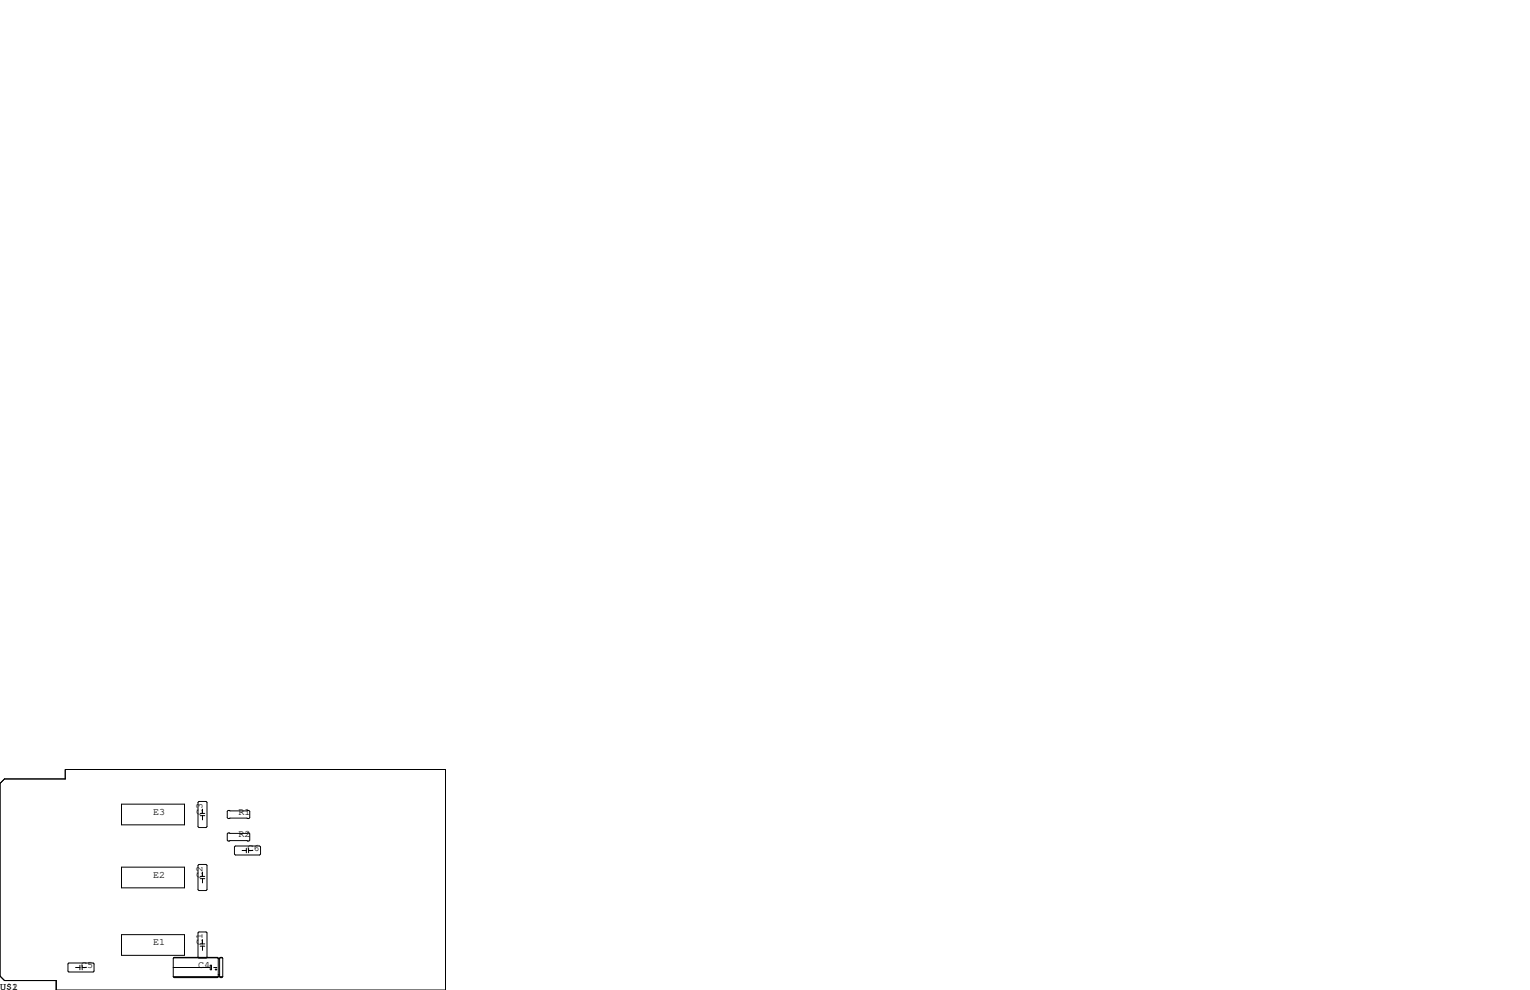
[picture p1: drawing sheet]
<svg xmlns="http://www.w3.org/2000/svg" width="432mm" height="279mm" viewBox="0 0 432 279" stroke-linecap="round" stroke-linejoin="round" font-family="sans-serif">
<g fill="none" stroke="#000" stroke-width=".28">
<path d="M0 221.1l1.3-1.3h17.1v-2.6h107.3v62.2h-109.8v-2.7h-14.6l-1.3-1.2zM34.3 226.9h17.8v5.9h-17.8zM56.1 226.2h2.1l.2 .2v6.9l-.2 .3h-2.1l-.2-.3v-6.9zM56.5 229.6h1.3M56.5 230.2h1.3M57.2 228.3v1.3M57.2 230.2v1.2M64.4 228.7h5.8l.3 .3v1.8l-.3 .2h-5.8l-.3-.2v-1.8zM64.4 235.1h5.8l.3 .2v1.8l-.3 .3h-5.8l-.3-.3v-1.8zM66.2 239l.2-.2h6.9l.2 .2v2l-.2 .3h-6.9l-.2-.3zM69.5 239.4v1.3M70.2 239.4v1.3"/>
<path d="M34.3 244.7h17.8v5.9h-17.8zM56.1 244h2.1l.2 .2v6.9l-.2 .2h-2.1l-.2-.2v-6.9zM56.5 247.3h1.3M56.5 248h1.3M57.2 246.1v1.2M57.2 248v1.2M68.3 240h1.2M70.2 240h1.2M19.2 272l.2-.2h6.9l.2 .2v2.1l-.2 .2h-6.9l-.2-.2zM21.3 273h1.3M22.6 272.4v1.3M23.2 273h1.2"/>
<path d="M23.2 272.4v1.3M34.3 263.8h17.8v5.8h-17.8zM48.9 273h10.3M48.9 275.7h14M49 270.3h12.5M49.1 275.8h12.2M55.9 263.3l.2-.3h2.1l.2 .3v6.8l-.2 .3h-2.1l-.2-.3zM56.5 266.4h1.3M56.5 267h1.3M57.2 265.2v1.2M57.2 267v1.2M59.3 272.4h.4v1.3h-.4z"/>
<path d="M60.3 273h.9M60.7 273.6h.5M61 273.4v.5M61.3 270.2h-12.2l-.2 .2v5.3M61.3 270.2l.3 .2M61.3 270.2h-12.2M61.6 270.4v5.3l-.3 .2h-12.2l-.2-.2M61.6 275.1h.4M61.6 270.4h.4M61.6 270.6h.4M61.6 270.5h.4M61.7 275.5h.1"/>
<path d="M62 270.4v5.3l.2 .2h.4l.3-.2M62.1 270.3h.6M62.2 275.8h.4M62.6 270.2l.3 .2v5.3M62.6 270.2h-.4l-.2 .2M62.6 270.2h-.4"/>
</g>
<g font-size="2.8">
<text x="43.2" y="229.9">E3</text>
<text x="57.1" y="229.9" transform="rotate(-90 57.1 229.9)">C3</text>
<text x="67.3" y="229.9">R1</text>
<text x="67.3" y="236.2">R2</text>
<text x="69.8" y="240">C6</text>
<text x="43.2" y="247.6">E2</text>
<text x="57.1" y="247.6" transform="rotate(-90 57.1 247.6)">C2</text>
<text x="43.2" y="266.7">E1</text>
<text x="57.1" y="266.7" transform="rotate(-90 57.1 266.7)">C1</text>
<text x="22.9" y="273">C5</text>
<text x="55.9" y="273">C4</text>
<text x="0" y="279.4">U$1</text>
<text x="3.4" y="279.4">2</text>
</g>
</svg>
